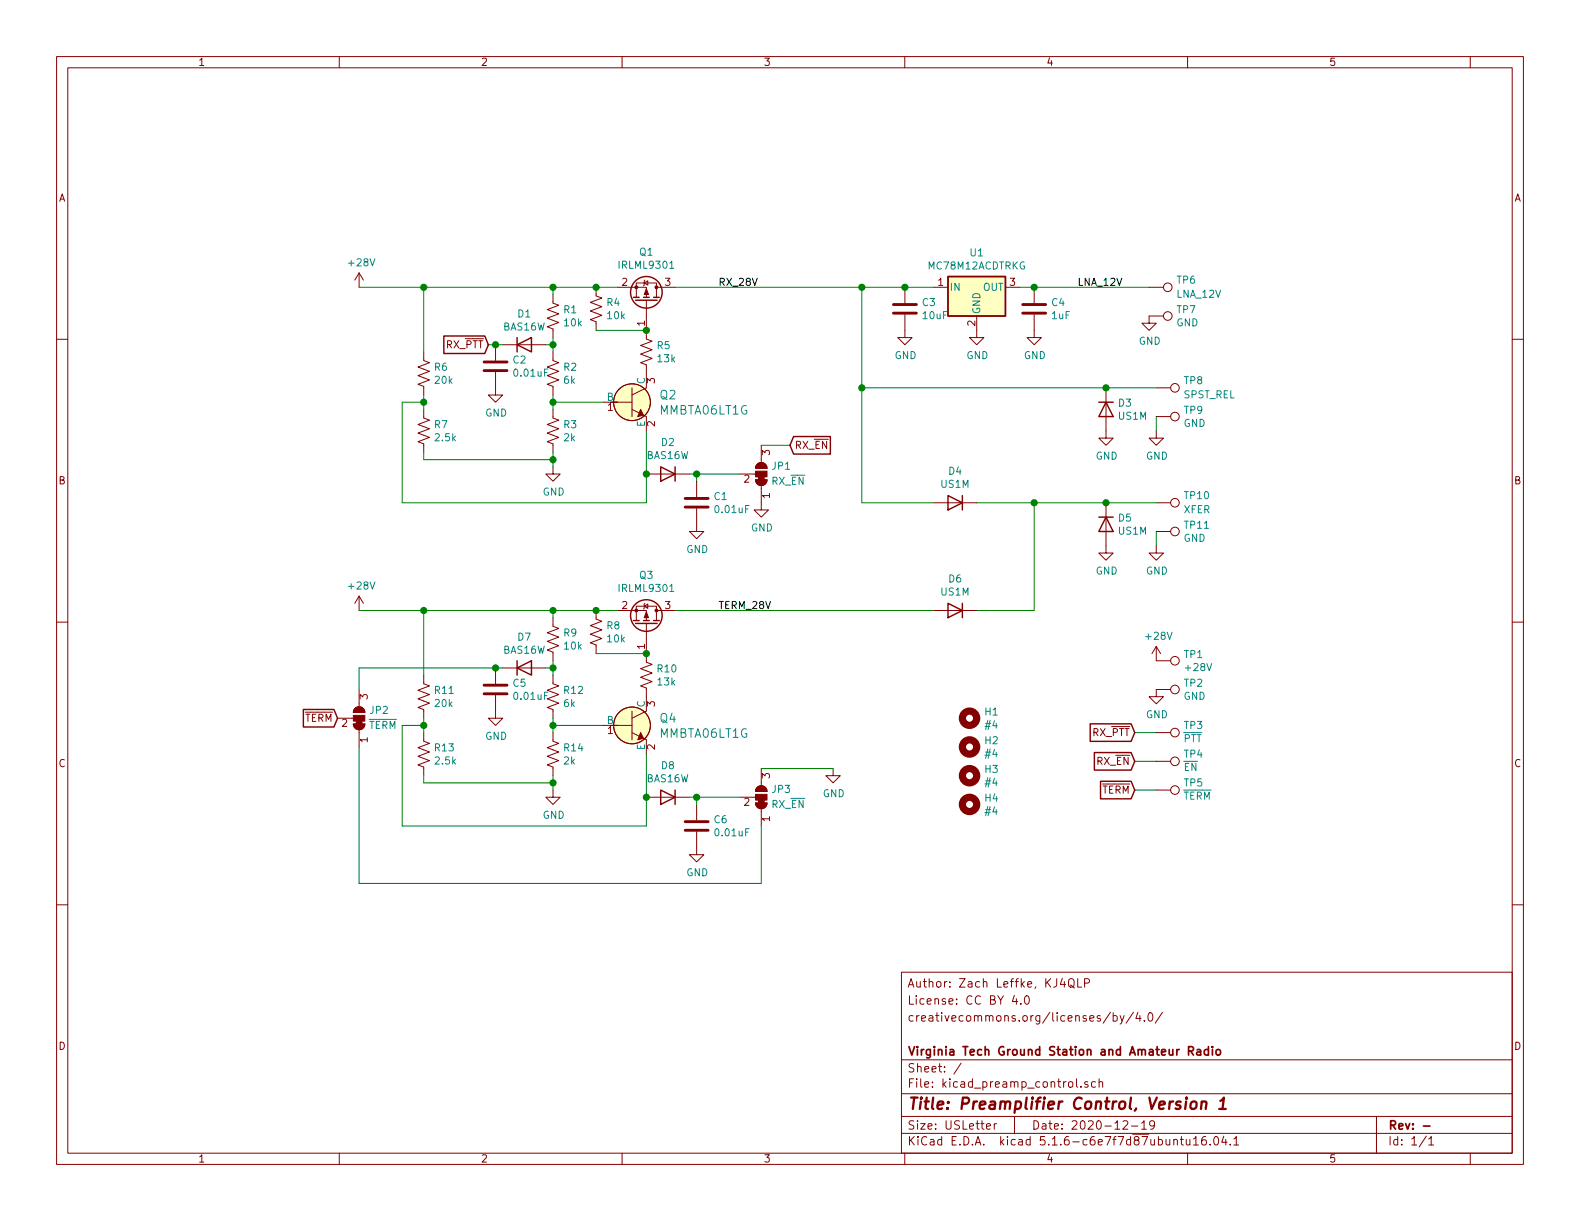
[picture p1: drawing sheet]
EESchema Schematic File Version 4
EELAYER 30 0
EELAYER END
$Descr USLetter 11000 8500
encoding utf-8
Sheet 1 1
Title "Preamplifier Control, Version 1"
Date "2020-12-19"
Rev "-"
Comp "Virginia Tech Ground Station and Amateur Radio"
Comment1 ""
Comment2 "creativecommons.org/licenses/by/4.0/"
Comment3 "License: CC BY 4.0"
Comment4 "Author: Zach Leffke, KJ4QLP"
$EndDescr
$Comp
L Device:R_US R4
U 1 1
P 4150 2150
F 0 "R4" H 4218 2196 50  0000 L CNN
F 1 "10k" H 4218 2105 50  0000 L CNN
F 2 "digikey-footprints:0805" V 4190 2140 50  0001 C CNN
F 3 "~" H 4150 2150 50  0001 C CNN
	1    4150 2150
	1    0    0    -1  
$EndComp
$Comp
L Device:C C1
U 1 1
P 4850 3500
F 0 "C1" H 4965 3546 50  0000 L CNN
F 1 "0.01uF" H 4965 3455 50  0000 L CNN
F 2 "digikey-footprints:0805" H 4888 3350 50  0001 C CNN
F 3 "~" H 4850 3500 50  0001 C CNN
	1    4850 3500
	1    0    0    -1  
$EndComp
$Comp
L power:GND #PWR02
U 1 1
P 3850 3250
F 0 "#PWR02" H 3850 3000 50  0001 C CNN
F 1 "GND" H 3855 3077 50  0000 C CNN
F 2 "" H 3850 3250 50  0001 C CNN
F 3 "" H 3850 3250 50  0001 C CNN
	1    3850 3250
	1    0    0    -1  
$EndComp
$Comp
L power:+28V #PWR01
U 1 1
P 2500 2000
F 0 "#PWR01" H 2500 1850 50  0001 C CNN
F 1 "+28V" H 2515 2173 50  0000 C CNN
F 2 "" H 2750 2050 50  0001 C CNN
F 3 "" H 2750 2050 50  0001 C CNN
	1    2500 2000
	1    0    0    -1  
$EndComp
$Comp
L Device:R_US R5
U 1 1
P 4500 2450
F 0 "R5" H 4568 2496 50  0000 L CNN
F 1 "13k" H 4568 2405 50  0000 L CNN
F 2 "digikey-footprints:0805" V 4540 2440 50  0001 C CNN
F 3 "~" H 4500 2450 50  0001 C CNN
	1    4500 2450
	1    0    0    -1  
$EndComp
$Comp
L dk_Transistors-Bipolar-BJT-Single:MMBTA06LT1G Q2
U 1 1
P 4400 2800
F 0 "Q2" H 4588 2853 60  0000 L CNN
F 1 "MMBTA06LT1G" H 4588 2747 60  0000 L CNN
F 2 "digikey-footprints:SOT-23-3" H 4600 3000 60  0001 L CNN
F 3 "http://www.onsemi.com/pub/Collateral/MMBTA05LT1-D.PDF" H 4600 3100 60  0001 L CNN
F 4 "MMBTA06LT1GOSCT-ND" H 4600 3200 60  0001 L CNN "Digi-Key_PN"
F 5 "MMBTA06LT1G" H 4600 3300 60  0001 L CNN "MPN"
F 6 "Discrete Semiconductor Products" H 4600 3400 60  0001 L CNN "Category"
F 7 "Transistors - Bipolar (BJT) - Single" H 4600 3500 60  0001 L CNN "Family"
F 8 "http://www.onsemi.com/pub/Collateral/MMBTA05LT1-D.PDF" H 4600 3600 60  0001 L CNN "DK_Datasheet_Link"
F 9 "/product-detail/en/on-semiconductor/MMBTA06LT1G/MMBTA06LT1GOSCT-ND/1139832" H 4600 3700 60  0001 L CNN "DK_Detail_Page"
F 10 "TRANS NPN 80V 0.5A SOT23" H 4600 3800 60  0001 L CNN "Description"
F 11 "ON Semiconductor" H 4600 3900 60  0001 L CNN "Manufacturer"
F 12 "Active" H 4600 4000 60  0001 L CNN "Status"
	1    4400 2800
	1    0    0    -1  
$EndComp
$Comp
L Device:R_US R1
U 1 1
P 3850 2200
F 0 "R1" H 3918 2246 50  0000 L CNN
F 1 "10k" H 3918 2155 50  0000 L CNN
F 2 "digikey-footprints:0805" V 3890 2190 50  0001 C CNN
F 3 "~" H 3850 2200 50  0001 C CNN
	1    3850 2200
	1    0    0    -1  
$EndComp
$Comp
L Device:R_US R2
U 1 1
P 3850 2600
F 0 "R2" H 3918 2646 50  0000 L CNN
F 1 "6k" H 3918 2555 50  0000 L CNN
F 2 "digikey-footprints:0805" V 3890 2590 50  0001 C CNN
F 3 "~" H 3850 2600 50  0001 C CNN
	1    3850 2600
	1    0    0    -1  
$EndComp
$Comp
L Device:R_US R3
U 1 1
P 3850 3000
F 0 "R3" H 3918 3046 50  0000 L CNN
F 1 "2k" H 3918 2955 50  0000 L CNN
F 2 "digikey-footprints:0805" V 3890 2990 50  0001 C CNN
F 3 "~" H 3850 3000 50  0001 C CNN
	1    3850 3000
	1    0    0    -1  
$EndComp
$Comp
L Diode:BAS16W D1
U 1 1
P 3650 2400
F 0 "D1" H 3650 2617 50  0000 C CNN
F 1 "BAS16W" H 3650 2526 50  0000 C CNN
F 2 "Package_TO_SOT_SMD:SOT-323_SC-70" H 3650 2225 50  0001 C CNN
F 3 "https://assets.nexperia.com/documents/data-sheet/BAS16_SER.pdf" H 3650 2400 50  0001 C CNN
	1    3650 2400
	1    0    0    -1  
$EndComp
Wire Wire Line
	4300 2000 4150 2000
Wire Wire Line
	3850 2050 3850 2000
Connection ~ 4150 2000
Wire Wire Line
	4150 2000 3850 2000
Wire Wire Line
	4150 2300 4500 2300
Wire Wire Line
	4200 2800 3850 2800
Wire Wire Line
	3850 2750 3850 2800
Connection ~ 3850 2800
Wire Wire Line
	3850 2800 3850 2850
Wire Wire Line
	3850 2450 3850 2400
Wire Wire Line
	3800 2400 3850 2400
Connection ~ 3850 2400
Wire Wire Line
	3850 2400 3850 2350
$Comp
L Device:R_US R6
U 1 1
P 2950 2600
F 0 "R6" H 3018 2646 50  0000 L CNN
F 1 "20k" H 3018 2555 50  0000 L CNN
F 2 "digikey-footprints:0805" V 2990 2590 50  0001 C CNN
F 3 "~" H 2950 2600 50  0001 C CNN
	1    2950 2600
	1    0    0    -1  
$EndComp
$Comp
L Device:R_US R7
U 1 1
P 2950 3000
F 0 "R7" H 3018 3046 50  0000 L CNN
F 1 "2.5k" H 3018 2955 50  0000 L CNN
F 2 "digikey-footprints:0805" V 2990 2990 50  0001 C CNN
F 3 "~" H 2950 3000 50  0001 C CNN
	1    2950 3000
	1    0    0    -1  
$EndComp
Wire Wire Line
	2950 3200 2950 3150
Wire Wire Line
	2950 2850 2950 2800
Wire Wire Line
	2950 2450 2950 2000
Connection ~ 2950 2000
Wire Wire Line
	2950 2000 2500 2000
Wire Wire Line
	2950 2800 2800 2800
Wire Wire Line
	2800 2800 2800 3500
Wire Wire Line
	4500 3500 4500 3300
Connection ~ 2950 2800
Wire Wire Line
	2950 2800 2950 2750
$Comp
L Diode:BAS16W D2
U 1 1
P 4650 3300
F 0 "D2" H 4650 3083 50  0000 C CNN
F 1 "BAS16W" H 4650 3174 50  0000 C CNN
F 2 "Package_TO_SOT_SMD:SOT-323_SC-70" H 4650 3125 50  0001 C CNN
F 3 "https://assets.nexperia.com/documents/data-sheet/BAS16_SER.pdf" H 4650 3300 50  0001 C CNN
	1    4650 3300
	-1   0    0    1   
$EndComp
Connection ~ 4500 3300
Wire Wire Line
	4500 3300 4500 3000
$Comp
L power:GND #PWR05
U 1 1
P 4850 3650
F 0 "#PWR05" H 4850 3400 50  0001 C CNN
F 1 "GND" H 4855 3477 50  0000 C CNN
F 2 "" H 4850 3650 50  0001 C CNN
F 3 "" H 4850 3650 50  0001 C CNN
	1    4850 3650
	1    0    0    -1  
$EndComp
Wire Wire Line
	4800 3300 4850 3300
Wire Wire Line
	4850 3350 4850 3300
Text GLabel 3400 2400 0    50   Input ~ 0
RX_~PTT
Wire Wire Line
	3400 2400 3450 2400
Text GLabel 5500 3100 2    50   Input ~ 0
RX_~EN
$Comp
L Jumper:SolderJumper_3_Bridged12 JP1
U 1 1
P 5300 3300
F 0 "JP1" V 5352 3368 50  0000 L CNN
F 1 "RX_~EN" V 5254 3368 50  0000 L CNN
F 2 "Jumper:SolderJumper-3_P1.3mm_Bridged12_RoundedPad1.0x1.5mm_NumberLabels" H 5300 3300 50  0001 C CNN
F 3 "~" H 5300 3300 50  0001 C CNN
	1    5300 3300
	0    1    -1   0   
$EndComp
$Comp
L power:GND #PWR04
U 1 1
P 5300 3500
F 0 "#PWR04" H 5300 3250 50  0001 C CNN
F 1 "GND" H 5305 3327 50  0000 C CNN
F 2 "" H 5300 3500 50  0001 C CNN
F 3 "" H 5300 3500 50  0001 C CNN
	1    5300 3500
	1    0    0    -1  
$EndComp
Wire Wire Line
	5300 3100 5500 3100
$Comp
L Jumper:SolderJumper_3_Bridged12 JP2
U 1 1
P 2500 5000
F 0 "JP2" V 2552 5068 50  0000 L CNN
F 1 "~TERM" V 2454 5068 50  0000 L CNN
F 2 "Jumper:SolderJumper-3_P1.3mm_Bridged12_RoundedPad1.0x1.5mm_NumberLabels" H 2500 5000 50  0001 C CNN
F 3 "~" H 2500 5000 50  0001 C CNN
	1    2500 5000
	0    1    -1   0   
$EndComp
Wire Wire Line
	3850 3150 3850 3200
$Comp
L Device:C C2
U 1 1
P 3450 2550
F 0 "C2" H 3565 2596 50  0000 L CNN
F 1 "0.01uF" H 3565 2505 50  0000 L CNN
F 2 "digikey-footprints:0805" H 3488 2400 50  0001 C CNN
F 3 "~" H 3450 2550 50  0001 C CNN
	1    3450 2550
	1    0    0    -1  
$EndComp
Connection ~ 3450 2400
Wire Wire Line
	3450 2400 3500 2400
Wire Wire Line
	5150 3300 4850 3300
Connection ~ 4850 3300
Wire Wire Line
	2950 2000 3850 2000
Connection ~ 3850 2000
$Comp
L power:GND #PWR03
U 1 1
P 3450 2700
F 0 "#PWR03" H 3450 2450 50  0001 C CNN
F 1 "GND" H 3455 2527 50  0000 C CNN
F 2 "" H 3450 2700 50  0001 C CNN
F 3 "" H 3450 2700 50  0001 C CNN
	1    3450 2700
	1    0    0    -1  
$EndComp
Wire Wire Line
	2800 3500 4500 3500
Wire Wire Line
	2950 3200 3850 3200
Connection ~ 3850 3200
Wire Wire Line
	3850 3200 3850 3250
$Comp
L Regulator_Linear:L7812 U1
U 1 1
P 6800 2000
F 0 "U1" H 6800 2242 50  0000 C CNN
F 1 "MC78M12ACDTRKG" H 6800 2151 50  0000 C CNN
F 2 "Package_TO_SOT_SMD:TO-252-2" H 6825 1850 50  0001 L CIN
F 3 "http://www.st.com/content/ccc/resource/technical/document/datasheet/41/4f/b3/b0/12/d4/47/88/CD00000444.pdf/files/CD00000444.pdf/jcr:content/translations/en.CD00000444.pdf" H 6800 1950 50  0001 C CNN
	1    6800 2000
	1    0    0    -1  
$EndComp
$Comp
L power:GND #PWR08
U 1 1
P 6800 2300
F 0 "#PWR08" H 6800 2050 50  0001 C CNN
F 1 "GND" H 6805 2127 50  0000 C CNN
F 2 "" H 6800 2300 50  0001 C CNN
F 3 "" H 6800 2300 50  0001 C CNN
	1    6800 2300
	1    0    0    -1  
$EndComp
$Comp
L Device:C C3
U 1 1
P 6300 2150
F 0 "C3" H 6415 2196 50  0000 L CNN
F 1 "10uF" H 6415 2105 50  0000 L CNN
F 2 "digikey-footprints:0805" H 6338 2000 50  0001 C CNN
F 3 "~" H 6300 2150 50  0001 C CNN
	1    6300 2150
	1    0    0    -1  
$EndComp
Connection ~ 6300 2000
Wire Wire Line
	6300 2000 6500 2000
$Comp
L power:GND #PWR07
U 1 1
P 6300 2300
F 0 "#PWR07" H 6300 2050 50  0001 C CNN
F 1 "GND" H 6305 2127 50  0000 C CNN
F 2 "" H 6300 2300 50  0001 C CNN
F 3 "" H 6300 2300 50  0001 C CNN
	1    6300 2300
	1    0    0    -1  
$EndComp
$Comp
L Device:C C4
U 1 1
P 7200 2150
F 0 "C4" H 7315 2196 50  0000 L CNN
F 1 "1uF" H 7315 2105 50  0000 L CNN
F 2 "digikey-footprints:0805" H 7238 2000 50  0001 C CNN
F 3 "~" H 7200 2150 50  0001 C CNN
	1    7200 2150
	1    0    0    -1  
$EndComp
$Comp
L power:GND #PWR09
U 1 1
P 7200 2300
F 0 "#PWR09" H 7200 2050 50  0001 C CNN
F 1 "GND" H 7205 2127 50  0000 C CNN
F 2 "" H 7200 2300 50  0001 C CNN
F 3 "" H 7200 2300 50  0001 C CNN
	1    7200 2300
	1    0    0    -1  
$EndComp
$Comp
L power:GND #PWR06
U 1 1
P 8000 2200
F 0 "#PWR06" H 8000 1950 50  0001 C CNN
F 1 "GND" H 8005 2027 50  0000 C CNN
F 2 "" H 8000 2200 50  0001 C CNN
F 3 "" H 8000 2200 50  0001 C CNN
	1    8000 2200
	1    0    0    -1  
$EndComp
Connection ~ 7200 2000
Wire Wire Line
	7200 2000 7100 2000
Text Label 7500 2000 0    50   ~ 0
LNA_12V
Text Label 5000 2000 0    50   ~ 0
RX_28V
Wire Wire Line
	8050 2700 7700 2700
Connection ~ 6000 2000
Wire Wire Line
	6000 2000 6300 2000
$Comp
L power:GND #PWR010
U 1 1
P 8050 3000
F 0 "#PWR010" H 8050 2750 50  0001 C CNN
F 1 "GND" H 8055 2827 50  0000 C CNN
F 2 "" H 8050 3000 50  0001 C CNN
F 3 "" H 8050 3000 50  0001 C CNN
	1    8050 3000
	1    0    0    -1  
$EndComp
$Comp
L Diode:US1M D3
U 1 1
P 7700 2850
F 0 "D3" V 7654 2930 50  0000 L CNN
F 1 "US1M" V 7745 2930 50  0000 L CNN
F 2 "Diode_SMD:D_SMA" H 7700 2675 50  0001 C CNN
F 3 "https://www.diodes.com/assets/Datasheets/ds16008.pdf" H 7700 2850 50  0001 C CNN
	1    7700 2850
	0    1    1    0   
$EndComp
Connection ~ 7700 2700
Wire Wire Line
	8050 2900 8050 3000
$Comp
L power:GND #PWR011
U 1 1
P 7700 3000
F 0 "#PWR011" H 7700 2750 50  0001 C CNN
F 1 "GND" H 7705 2827 50  0000 C CNN
F 2 "" H 7700 3000 50  0001 C CNN
F 3 "" H 7700 3000 50  0001 C CNN
	1    7700 3000
	1    0    0    -1  
$EndComp
Wire Wire Line
	6000 2700 7700 2700
Connection ~ 6000 2700
Wire Wire Line
	6000 2700 6000 2000
$Comp
L Diode:US1M D4
U 1 1
P 6650 3500
F 0 "D4" H 6650 3283 50  0000 C CNN
F 1 "US1M" H 6650 3374 50  0000 C CNN
F 2 "Diode_SMD:D_SMA" H 6650 3325 50  0001 C CNN
F 3 "https://www.diodes.com/assets/Datasheets/ds16008.pdf" H 6650 3500 50  0001 C CNN
	1    6650 3500
	-1   0    0    1   
$EndComp
Wire Wire Line
	8050 3500 7700 3500
$Comp
L power:GND #PWR013
U 1 1
P 8050 3800
F 0 "#PWR013" H 8050 3550 50  0001 C CNN
F 1 "GND" H 8055 3627 50  0000 C CNN
F 2 "" H 8050 3800 50  0001 C CNN
F 3 "" H 8050 3800 50  0001 C CNN
	1    8050 3800
	1    0    0    -1  
$EndComp
$Comp
L Diode:US1M D5
U 1 1
P 7700 3650
F 0 "D5" V 7654 3730 50  0000 L CNN
F 1 "US1M" V 7745 3730 50  0000 L CNN
F 2 "Diode_SMD:D_SMA" H 7700 3475 50  0001 C CNN
F 3 "https://www.diodes.com/assets/Datasheets/ds16008.pdf" H 7700 3650 50  0001 C CNN
	1    7700 3650
	0    1    1    0   
$EndComp
Wire Wire Line
	8050 3700 8050 3800
$Comp
L power:GND #PWR012
U 1 1
P 7700 3800
F 0 "#PWR012" H 7700 3550 50  0001 C CNN
F 1 "GND" H 7705 3627 50  0000 C CNN
F 2 "" H 7700 3800 50  0001 C CNN
F 3 "" H 7700 3800 50  0001 C CNN
	1    7700 3800
	1    0    0    -1  
$EndComp
Wire Wire Line
	7700 3500 7200 3500
Connection ~ 7700 3500
Wire Wire Line
	6500 3500 6000 3500
Wire Wire Line
	6000 2700 6000 3500
$Comp
L Device:R_US R8
U 1 1
P 4150 4400
F 0 "R8" H 4218 4446 50  0000 L CNN
F 1 "10k" H 4218 4355 50  0000 L CNN
F 2 "digikey-footprints:0805" V 4190 4390 50  0001 C CNN
F 3 "~" H 4150 4400 50  0001 C CNN
	1    4150 4400
	1    0    0    -1  
$EndComp
$Comp
L Device:C C6
U 1 1
P 4850 5750
F 0 "C6" H 4965 5796 50  0000 L CNN
F 1 "0.01uF" H 4965 5705 50  0000 L CNN
F 2 "digikey-footprints:0805" H 4888 5600 50  0001 C CNN
F 3 "~" H 4850 5750 50  0001 C CNN
	1    4850 5750
	1    0    0    -1  
$EndComp
$Comp
L power:GND #PWR019
U 1 1
P 3850 5500
F 0 "#PWR019" H 3850 5250 50  0001 C CNN
F 1 "GND" H 3855 5327 50  0000 C CNN
F 2 "" H 3850 5500 50  0001 C CNN
F 3 "" H 3850 5500 50  0001 C CNN
	1    3850 5500
	1    0    0    -1  
$EndComp
$Comp
L power:+28V #PWR014
U 1 1
P 2500 4250
F 0 "#PWR014" H 2500 4100 50  0001 C CNN
F 1 "+28V" H 2515 4423 50  0000 C CNN
F 2 "" H 2750 4300 50  0001 C CNN
F 3 "" H 2750 4300 50  0001 C CNN
	1    2500 4250
	1    0    0    -1  
$EndComp
$Comp
L Device:R_US R10
U 1 1
P 4500 4700
F 0 "R10" H 4568 4746 50  0000 L CNN
F 1 "13k" H 4568 4655 50  0000 L CNN
F 2 "digikey-footprints:0805" V 4540 4690 50  0001 C CNN
F 3 "~" H 4500 4700 50  0001 C CNN
	1    4500 4700
	1    0    0    -1  
$EndComp
$Comp
L dk_Transistors-Bipolar-BJT-Single:MMBTA06LT1G Q4
U 1 1
P 4400 5050
F 0 "Q4" H 4588 5103 60  0000 L CNN
F 1 "MMBTA06LT1G" H 4588 4997 60  0000 L CNN
F 2 "digikey-footprints:SOT-23-3" H 4600 5250 60  0001 L CNN
F 3 "http://www.onsemi.com/pub/Collateral/MMBTA05LT1-D.PDF" H 4600 5350 60  0001 L CNN
F 4 "MMBTA06LT1GOSCT-ND" H 4600 5450 60  0001 L CNN "Digi-Key_PN"
F 5 "MMBTA06LT1G" H 4600 5550 60  0001 L CNN "MPN"
F 6 "Discrete Semiconductor Products" H 4600 5650 60  0001 L CNN "Category"
F 7 "Transistors - Bipolar (BJT) - Single" H 4600 5750 60  0001 L CNN "Family"
F 8 "http://www.onsemi.com/pub/Collateral/MMBTA05LT1-D.PDF" H 4600 5850 60  0001 L CNN "DK_Datasheet_Link"
F 9 "/product-detail/en/on-semiconductor/MMBTA06LT1G/MMBTA06LT1GOSCT-ND/1139832" H 4600 5950 60  0001 L CNN "DK_Detail_Page"
F 10 "TRANS NPN 80V 0.5A SOT23" H 4600 6050 60  0001 L CNN "Description"
F 11 "ON Semiconductor" H 4600 6150 60  0001 L CNN "Manufacturer"
F 12 "Active" H 4600 6250 60  0001 L CNN "Status"
	1    4400 5050
	1    0    0    -1  
$EndComp
$Comp
L Device:R_US R9
U 1 1
P 3850 4450
F 0 "R9" H 3918 4496 50  0000 L CNN
F 1 "10k" H 3918 4405 50  0000 L CNN
F 2 "digikey-footprints:0805" V 3890 4440 50  0001 C CNN
F 3 "~" H 3850 4450 50  0001 C CNN
	1    3850 4450
	1    0    0    -1  
$EndComp
$Comp
L Device:R_US R12
U 1 1
P 3850 4850
F 0 "R12" H 3918 4896 50  0000 L CNN
F 1 "6k" H 3918 4805 50  0000 L CNN
F 2 "digikey-footprints:0805" V 3890 4840 50  0001 C CNN
F 3 "~" H 3850 4850 50  0001 C CNN
	1    3850 4850
	1    0    0    -1  
$EndComp
$Comp
L Device:R_US R14
U 1 1
P 3850 5250
F 0 "R14" H 3918 5296 50  0000 L CNN
F 1 "2k" H 3918 5205 50  0000 L CNN
F 2 "digikey-footprints:0805" V 3890 5240 50  0001 C CNN
F 3 "~" H 3850 5250 50  0001 C CNN
	1    3850 5250
	1    0    0    -1  
$EndComp
$Comp
L Diode:BAS16W D7
U 1 1
P 3650 4650
F 0 "D7" H 3650 4867 50  0000 C CNN
F 1 "BAS16W" H 3650 4776 50  0000 C CNN
F 2 "Package_TO_SOT_SMD:SOT-323_SC-70" H 3650 4475 50  0001 C CNN
F 3 "https://assets.nexperia.com/documents/data-sheet/BAS16_SER.pdf" H 3650 4650 50  0001 C CNN
	1    3650 4650
	1    0    0    -1  
$EndComp
Wire Wire Line
	4300 4250 4150 4250
Wire Wire Line
	3850 4300 3850 4250
Connection ~ 4150 4250
Wire Wire Line
	4150 4250 3850 4250
Wire Wire Line
	4150 4550 4500 4550
Wire Wire Line
	4200 5050 3850 5050
Wire Wire Line
	3850 5000 3850 5050
Connection ~ 3850 5050
Wire Wire Line
	3850 5050 3850 5100
Wire Wire Line
	3850 4700 3850 4650
Wire Wire Line
	3800 4650 3850 4650
Connection ~ 3850 4650
Wire Wire Line
	3850 4650 3850 4600
$Comp
L Device:R_US R11
U 1 1
P 2950 4850
F 0 "R11" H 3018 4896 50  0000 L CNN
F 1 "20k" H 3018 4805 50  0000 L CNN
F 2 "digikey-footprints:0805" V 2990 4840 50  0001 C CNN
F 3 "~" H 2950 4850 50  0001 C CNN
	1    2950 4850
	1    0    0    -1  
$EndComp
$Comp
L Device:R_US R13
U 1 1
P 2950 5250
F 0 "R13" H 3018 5296 50  0000 L CNN
F 1 "2.5k" H 3018 5205 50  0000 L CNN
F 2 "digikey-footprints:0805" V 2990 5240 50  0001 C CNN
F 3 "~" H 2950 5250 50  0001 C CNN
	1    2950 5250
	1    0    0    -1  
$EndComp
Wire Wire Line
	2950 5450 2950 5400
Wire Wire Line
	2950 5100 2950 5050
Wire Wire Line
	2950 4700 2950 4250
Connection ~ 2950 4250
Wire Wire Line
	2950 4250 2500 4250
Wire Wire Line
	2950 5050 2800 5050
Wire Wire Line
	2800 5050 2800 5750
Wire Wire Line
	4500 5750 4500 5550
Connection ~ 2950 5050
Wire Wire Line
	2950 5050 2950 5000
$Comp
L Diode:BAS16W D8
U 1 1
P 4650 5550
F 0 "D8" H 4650 5333 50  0000 C CNN
F 1 "BAS16W" H 4650 5424 50  0000 C CNN
F 2 "Package_TO_SOT_SMD:SOT-323_SC-70" H 4650 5375 50  0001 C CNN
F 3 "https://assets.nexperia.com/documents/data-sheet/BAS16_SER.pdf" H 4650 5550 50  0001 C CNN
	1    4650 5550
	-1   0    0    1   
$EndComp
Connection ~ 4500 5550
Wire Wire Line
	4500 5550 4500 5250
$Comp
L power:GND #PWR020
U 1 1
P 4850 5900
F 0 "#PWR020" H 4850 5650 50  0001 C CNN
F 1 "GND" H 4855 5727 50  0000 C CNN
F 2 "" H 4850 5900 50  0001 C CNN
F 3 "" H 4850 5900 50  0001 C CNN
	1    4850 5900
	1    0    0    -1  
$EndComp
Wire Wire Line
	4800 5550 4850 5550
Wire Wire Line
	4850 5600 4850 5550
$Comp
L Jumper:SolderJumper_3_Bridged12 JP3
U 1 1
P 5300 5550
F 0 "JP3" V 5352 5618 50  0000 L CNN
F 1 "RX_~EN" V 5254 5618 50  0000 L CNN
F 2 "Jumper:SolderJumper-3_P1.3mm_Bridged12_RoundedPad1.0x1.5mm_NumberLabels" H 5300 5550 50  0001 C CNN
F 3 "~" H 5300 5550 50  0001 C CNN
	1    5300 5550
	0    1    -1   0   
$EndComp
$Comp
L power:GND #PWR018
U 1 1
P 5800 5350
F 0 "#PWR018" H 5800 5100 50  0001 C CNN
F 1 "GND" H 5805 5177 50  0000 C CNN
F 2 "" H 5800 5350 50  0001 C CNN
F 3 "" H 5800 5350 50  0001 C CNN
	1    5800 5350
	1    0    0    -1  
$EndComp
Wire Wire Line
	3850 5400 3850 5450
$Comp
L Device:C C5
U 1 1
P 3450 4800
F 0 "C5" H 3565 4846 50  0000 L CNN
F 1 "0.01uF" H 3565 4755 50  0000 L CNN
F 2 "digikey-footprints:0805" H 3488 4650 50  0001 C CNN
F 3 "~" H 3450 4800 50  0001 C CNN
	1    3450 4800
	1    0    0    -1  
$EndComp
Connection ~ 3450 4650
Wire Wire Line
	3450 4650 3500 4650
Wire Wire Line
	5150 5550 4850 5550
Connection ~ 4850 5550
Wire Wire Line
	2950 4250 3850 4250
Connection ~ 3850 4250
$Comp
L power:GND #PWR016
U 1 1
P 3450 4950
F 0 "#PWR016" H 3450 4700 50  0001 C CNN
F 1 "GND" H 3455 4777 50  0000 C CNN
F 2 "" H 3450 4950 50  0001 C CNN
F 3 "" H 3450 4950 50  0001 C CNN
	1    3450 4950
	1    0    0    -1  
$EndComp
Wire Wire Line
	2800 5750 4500 5750
Wire Wire Line
	2950 5450 3850 5450
Connection ~ 3850 5450
Wire Wire Line
	3850 5450 3850 5500
Text Label 5000 4250 0    50   ~ 0
TERM_28V
$Comp
L Diode:US1M D6
U 1 1
P 6650 4250
F 0 "D6" H 6650 4033 50  0000 C CNN
F 1 "US1M" H 6650 4124 50  0000 C CNN
F 2 "Diode_SMD:D_SMA" H 6650 4075 50  0001 C CNN
F 3 "https://www.diodes.com/assets/Datasheets/ds16008.pdf" H 6650 4250 50  0001 C CNN
	1    6650 4250
	-1   0    0    1   
$EndComp
Wire Wire Line
	6800 4250 7200 4250
Wire Wire Line
	7200 4250 7200 3500
Connection ~ 7200 3500
Wire Wire Line
	7200 3500 6800 3500
Text GLabel 2350 5000 0    50   Input ~ 0
~TERM
Wire Wire Line
	5300 5750 5300 6150
Wire Wire Line
	5300 6150 2500 6150
Wire Wire Line
	2500 6150 2500 5200
Wire Wire Line
	2500 4650 2500 4800
Wire Wire Line
	2500 4650 3450 4650
Wire Wire Line
	5300 5350 5800 5350
$Comp
L power:+28V #PWR015
U 1 1
P 8050 4600
F 0 "#PWR015" H 8050 4450 50  0001 C CNN
F 1 "+28V" H 8065 4773 50  0000 C CNN
F 2 "" H 8300 4650 50  0001 C CNN
F 3 "" H 8300 4650 50  0001 C CNN
	1    8050 4600
	1    0    0    -1  
$EndComp
$Comp
L Connector:TestPoint TP1
U 1 1
P 8050 4600
F 0 "TP1" V 8004 4788 50  0000 L CNN
F 1 "+28V" V 8095 4788 50  0000 L CNN
F 2 "TestPoint:TestPoint_Pad_4.0x4.0mm" H 8250 4600 50  0001 C CNN
F 3 "~" H 8250 4600 50  0001 C CNN
	1    8050 4600
	0    1    1    0   
$EndComp
$Comp
L Connector:TestPoint TP3
U 1 1
P 8050 5100
F 0 "TP3" V 7998 5288 50  0000 L CNN
F 1 "~PTT" V 8096 5288 50  0000 L CNN
F 2 "TestPoint:TestPoint_Pad_4.0x4.0mm" H 8250 5100 50  0001 C CNN
F 3 "~" H 8250 5100 50  0001 C CNN
	1    8050 5100
	0    1    1    0   
$EndComp
$Comp
L Connector:TestPoint TP4
U 1 1
P 8050 5300
F 0 "TP4" V 7998 5488 50  0000 L CNN
F 1 "~EN" V 8096 5488 50  0000 L CNN
F 2 "TestPoint:TestPoint_Pad_4.0x4.0mm" H 8250 5300 50  0001 C CNN
F 3 "~" H 8250 5300 50  0001 C CNN
	1    8050 5300
	0    1    1    0   
$EndComp
$Comp
L Connector:TestPoint TP5
U 1 1
P 8050 5500
F 0 "TP5" V 7998 5688 50  0000 L CNN
F 1 "~TERM" V 8096 5688 50  0000 L CNN
F 2 "TestPoint:TestPoint_Pad_4.0x4.0mm" H 8250 5500 50  0001 C CNN
F 3 "~" H 8250 5500 50  0001 C CNN
	1    8050 5500
	0    1    1    0   
$EndComp
Wire Wire Line
	7900 5100 8050 5100
Wire Wire Line
	7900 5300 8050 5300
Wire Wire Line
	7900 5500 8050 5500
Wire Wire Line
	4700 4250 6500 4250
$Comp
L Mechanical:MountingHole H1
U 1 1
P 6750 5000
F 0 "H1" H 6850 5046 50  0000 L CNN
F 1 "#4" H 6850 4955 50  0000 L CNN
F 2 "MountingHole:MountingHole_3.2mm_M3" H 6750 5000 50  0001 C CNN
F 3 "~" H 6750 5000 50  0001 C CNN
	1    6750 5000
	1    0    0    -1  
$EndComp
$Comp
L Mechanical:MountingHole H2
U 1 1
P 6750 5200
F 0 "H2" H 6850 5246 50  0000 L CNN
F 1 "#4" H 6850 5155 50  0000 L CNN
F 2 "MountingHole:MountingHole_3.2mm_M3" H 6750 5200 50  0001 C CNN
F 3 "~" H 6750 5200 50  0001 C CNN
	1    6750 5200
	1    0    0    -1  
$EndComp
$Comp
L Mechanical:MountingHole H3
U 1 1
P 6750 5400
F 0 "H3" H 6850 5446 50  0000 L CNN
F 1 "#4" H 6850 5355 50  0000 L CNN
F 2 "MountingHole:MountingHole_3.2mm_M3" H 6750 5400 50  0001 C CNN
F 3 "~" H 6750 5400 50  0001 C CNN
	1    6750 5400
	1    0    0    -1  
$EndComp
$Comp
L Mechanical:MountingHole H4
U 1 1
P 6750 5600
F 0 "H4" H 6850 5646 50  0000 L CNN
F 1 "#4" H 6850 5555 50  0000 L CNN
F 2 "MountingHole:MountingHole_3.2mm_M3" H 6750 5600 50  0001 C CNN
F 3 "~" H 6750 5600 50  0001 C CNN
	1    6750 5600
	1    0    0    -1  
$EndComp
Wire Wire Line
	7200 2000 8000 2000
Wire Wire Line
	4700 2000 6000 2000
$Comp
L Transistor_FET:IRLML9301 Q1
U 1 1
P 4500 2100
F 0 "Q1" V 4842 2100 50  0000 C CNN
F 1 "IRLML9301" V 4751 2100 50  0000 C CNN
F 2 "digikey-footprints:SOT-23-3" H 4700 2025 50  0001 L CIN
F 3 "https://www.infineon.com/dgdl/irlml9301pbf.pdf?fileId=5546d462533600a401535668e5e42640" H 4500 2100 50  0001 L CNN
	1    4500 2100
	0    1    -1   0   
$EndComp
Connection ~ 4500 2300
$Comp
L Transistor_FET:IRLML9301 Q3
U 1 1
P 4500 4350
F 0 "Q3" V 4842 4350 50  0000 C CNN
F 1 "IRLML9301" V 4751 4350 50  0000 C CNN
F 2 "digikey-footprints:SOT-23-3" H 4700 4275 50  0001 L CIN
F 3 "https://www.infineon.com/dgdl/irlml9301pbf.pdf?fileId=5546d462533600a401535668e5e42640" H 4500 4350 50  0001 L CNN
	1    4500 4350
	0    1    -1   0   
$EndComp
Connection ~ 4500 4550
$Comp
L Connector:TestPoint TP6
U 1 1
P 8000 2000
F 0 "TP6" V 7948 2188 50  0000 L CNN
F 1 "LNA_12V" V 8046 2188 50  0000 L CNN
F 2 "TestPoint:TestPoint_Pad_4.0x4.0mm" H 8200 2000 50  0001 C CNN
F 3 "~" H 8200 2000 50  0001 C CNN
	1    8000 2000
	0    1    1    0   
$EndComp
$Comp
L Connector:TestPoint TP8
U 1 1
P 8050 2700
F 0 "TP8" V 7998 2888 50  0000 L CNN
F 1 "SPST_REL" V 8096 2888 50  0000 L CNN
F 2 "TestPoint:TestPoint_Pad_4.0x4.0mm" H 8250 2700 50  0001 C CNN
F 3 "~" H 8250 2700 50  0001 C CNN
	1    8050 2700
	0    1    1    0   
$EndComp
$Comp
L Connector:TestPoint TP10
U 1 1
P 8050 3500
F 0 "TP10" V 7998 3688 50  0000 L CNN
F 1 "XFER" V 8096 3688 50  0000 L CNN
F 2 "TestPoint:TestPoint_Pad_4.0x4.0mm" H 8250 3500 50  0001 C CNN
F 3 "~" H 8250 3500 50  0001 C CNN
	1    8050 3500
	0    1    1    0   
$EndComp
$Comp
L Connector:TestPoint TP11
U 1 1
P 8050 3700
F 0 "TP11" V 8004 3888 50  0000 L CNN
F 1 "GND" V 8095 3888 50  0000 L CNN
F 2 "TestPoint:TestPoint_Pad_4.0x4.0mm" H 8250 3700 50  0001 C CNN
F 3 "~" H 8250 3700 50  0001 C CNN
	1    8050 3700
	0    1    1    0   
$EndComp
Text GLabel 7900 5100 0    50   Input ~ 0
RX_~PTT
Text GLabel 7900 5300 0    50   Input ~ 0
RX_~EN
Text GLabel 7900 5500 0    50   Input ~ 0
~TERM
$Comp
L Connector:TestPoint TP9
U 1 1
P 8050 2900
F 0 "TP9" V 8004 3088 50  0000 L CNN
F 1 "GND" V 8095 3088 50  0000 L CNN
F 2 "TestPoint:TestPoint_Pad_4.0x4.0mm" H 8250 2900 50  0001 C CNN
F 3 "~" H 8250 2900 50  0001 C CNN
	1    8050 2900
	0    1    1    0   
$EndComp
$Comp
L Connector:TestPoint TP7
U 1 1
P 8000 2200
F 0 "TP7" V 7954 2388 50  0000 L CNN
F 1 "GND" V 8045 2388 50  0000 L CNN
F 2 "TestPoint:TestPoint_Pad_4.0x4.0mm" H 8200 2200 50  0001 C CNN
F 3 "~" H 8200 2200 50  0001 C CNN
	1    8000 2200
	0    1    1    0   
$EndComp
$Comp
L Connector:TestPoint TP2
U 1 1
P 8050 4800
F 0 "TP2" V 8004 4988 50  0000 L CNN
F 1 "GND" V 8095 4988 50  0000 L CNN
F 2 "TestPoint:TestPoint_Pad_4.0x4.0mm" H 8250 4800 50  0001 C CNN
F 3 "~" H 8250 4800 50  0001 C CNN
	1    8050 4800
	0    1    1    0   
$EndComp
$Comp
L power:GND #PWR017
U 1 1
P 8050 4800
F 0 "#PWR017" H 8050 4550 50  0001 C CNN
F 1 "GND" H 8055 4627 50  0000 C CNN
F 2 "" H 8050 4800 50  0001 C CNN
F 3 "" H 8050 4800 50  0001 C CNN
	1    8050 4800
	1    0    0    -1  
$EndComp
$EndSCHEMATC
